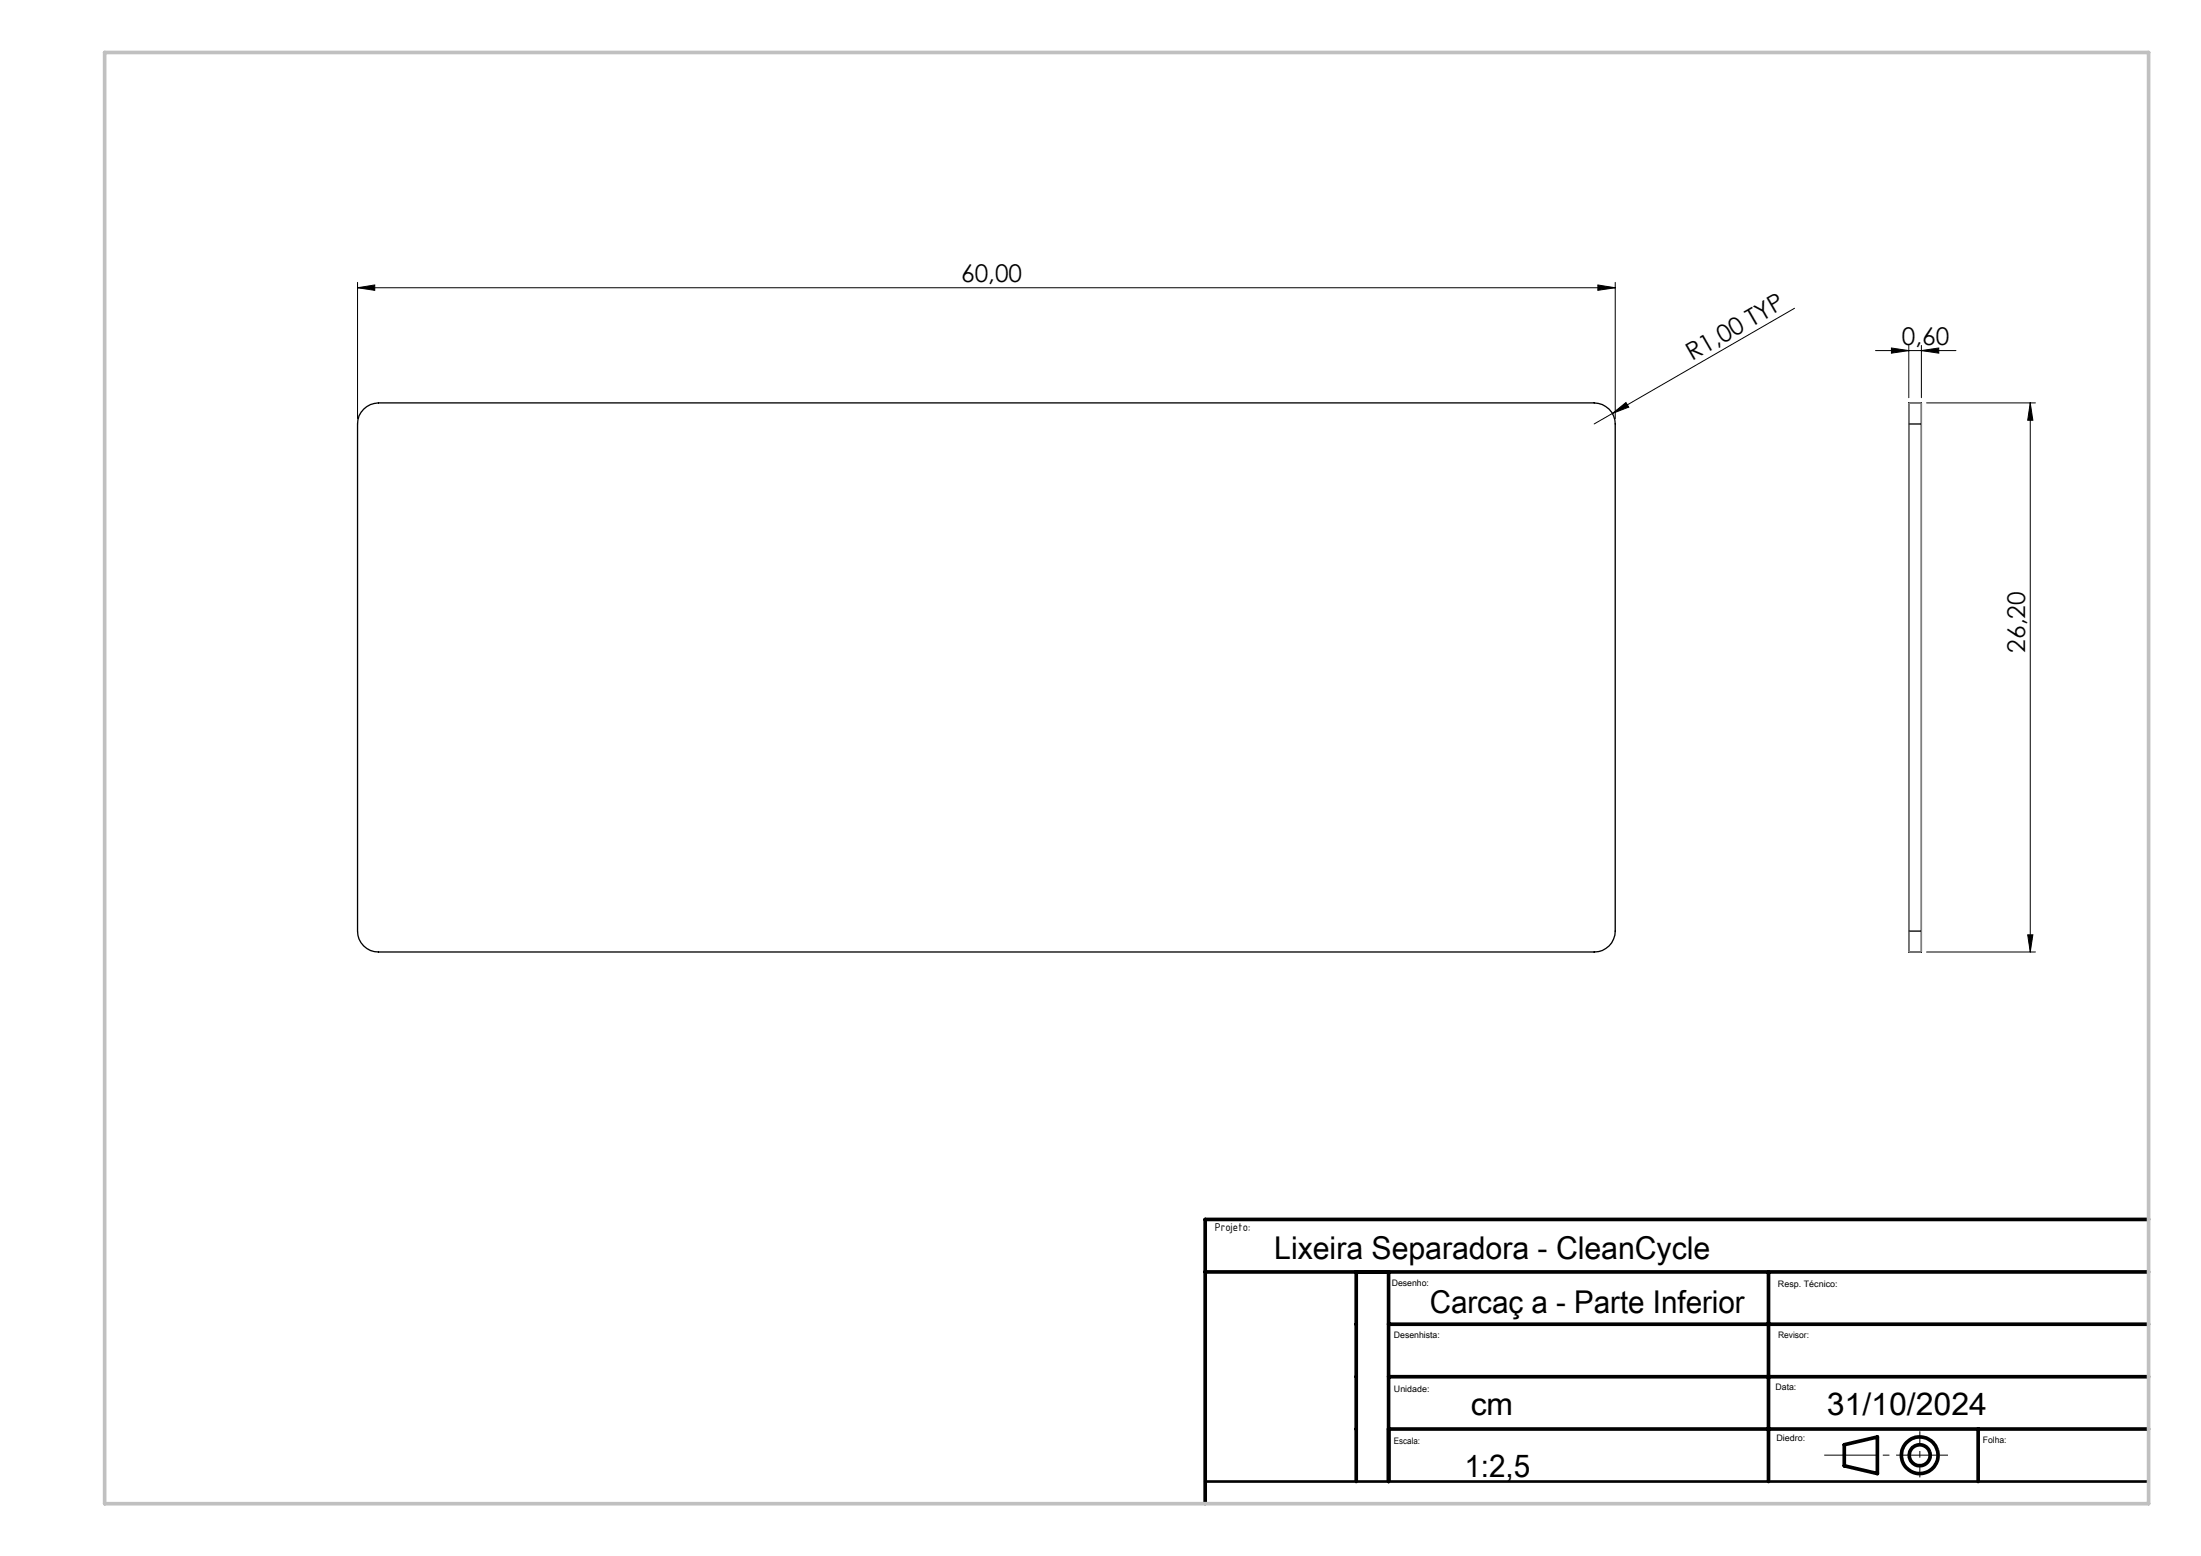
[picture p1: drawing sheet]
<svg xmlns="http://www.w3.org/2000/svg" width="420mm" height="297mm" viewBox="0 0 420 297" stroke-linecap="round" stroke-linejoin="round" font-family="sans-serif">
<path d="M69.4 78.1a4.1 4.1 0 0 1 2.8-1.2h232a4 4 0 0 1 4 4v96.8a4 4 0 0 1-4 4h-232a4 4 0 0 1-4-4v-96.8a3.7 3.7 0 0 1 1.2-2.8zM364.2 80.9v-4h2.4v4M364.2 80.9h2.4M364.2 80.9v96.8M366.6 80.9v96.8M364.2 177.7v4h2.4v-4M364.2 177.7h2.4" fill="none" stroke="#000" stroke-width=".25"/>
<g fill="none" stroke="#000" stroke-width=".19">
<path d="M68.2 54.9l3.3-.5v1zM68.2 53.9v26M68.2 54.9h240M304.9 54.4l3.3 .5-3.3 .5zM308.2 53.9v26M342.4 58.8l-34.7 20.1M307.7 78.9l2.6-2.1 .5 .9zM307.7 78.9l-3.5 2M357.9 66.9h15.3M360.9 66.4l3.3 .5-3.3 .5zM364.2 65.9v10M366.6 66.9l3.4-.5v1z"/>
<path d="M366.6 65.9v10M367.6 76.9h20.8M387.4 76.9l.5 3.3h-1zM387.4 76.9v104.8M386.9 178.4h1l-.5 3.3zM367.6 181.7h20.8"/>
</g>
<g fill="none" stroke="#000" stroke-width=".7" stroke-linecap="butt">
<circle cx="366.3" cy="277.8" r="2.01"/>
<circle cx="366.3" cy="277.8" r="3.5"/>
</g>
<path d="M348.1 277.8h23.6" fill="none" stroke="#000" stroke-width=".19" stroke-dasharray="15.2 1.3 1.3 1.3" stroke-dashoffset="5.3" stroke-linecap="butt"/>
<path d="M366.3 273.2v8.8" fill="none" stroke="#000" stroke-width=".19" stroke-dasharray="15.2 1.3 1.3 1.3" stroke-dashoffset="12.7" stroke-linecap="butt"/>
<path d="M364.2 76.9h2.4v104.8h-2.4z" fill="none" stroke="#808080" stroke-width=".25"/>
<path d="M230 282.8h180" fill="none" stroke="#000" stroke-width=".5"/>
<path d="M410 232.8h-180v54.2M230 242.8h180M258.8 242.8v40M265 252.8h145M265 242.8v40M337.5 242.8v40M265 272.8h145M265 262.8h145M351.9 275.8l6.3-1.5v7l-6.3-1.5zM377.5 272.8v10" fill="none" stroke="#000" stroke-width=".7"/>
<path d="M20 10h390v277h-390z" fill="none" stroke="#c0c0c0" stroke-width=".7"/>
<g fill="#000">
<path d="M307.7 78.9l2.6-2.1 .5 .9z"/>
<path d="M68.2 54.9l3.3-.5v1zM304.9 54.4l3.3 .5-3.3 .5z"/>
<path d="M360.9 66.4l3.3 .5-3.3 .5zM366.6 66.9l3.4-.5v1z"/>
<path d="M387.4 76.9l.5 3.3h-1zM386.9 178.4h1l-.5 3.3z"/>
</g>
<g font-size="6">
<text x="243.2" y="240.2">Lixeira Separadora - CleanCycle</text>
<text x="272.8" y="250.6">Carcaç a - Parte Inferior</text>
<text x="280.7" y="270">cm</text>
<text x="348.6" y="270">31/10/2024</text>
<text x="279.4" y="281.8">1:2,5</text>
</g>
<g font-size="4.7">
<text x="183.4" y="53.9">60,00</text>
<text x="362.9" y="65.9">0,60</text>
<text x="322.9" y="69" transform="rotate(-30 322.9 69)">R1,00 TYP</text>
<text x="386.4" y="124.6" transform="rotate(-90 386.4 124.6)">26,20</text>
</g>
<text font-size="2.3" x="231.8" y="235">Projeto:</text>
<g font-size="1.7">
<text x="265.6" y="245.4">Desenho:</text>
<text x="339.3" y="245.6">Resp. Técnico:</text>
<text x="266" y="255.3">Desenhista:</text>
<text x="339.3" y="255.4">Revisor:</text>
<text x="266" y="265.8">Unidade:</text>
<text x="338.8" y="265.3">Data:</text>
<text x="266" y="275.7">Escala:</text>
<text x="339" y="275.1">Diedro:</text>
<text x="378.4" y="275.5">Folha:</text>
</g>
</svg>
